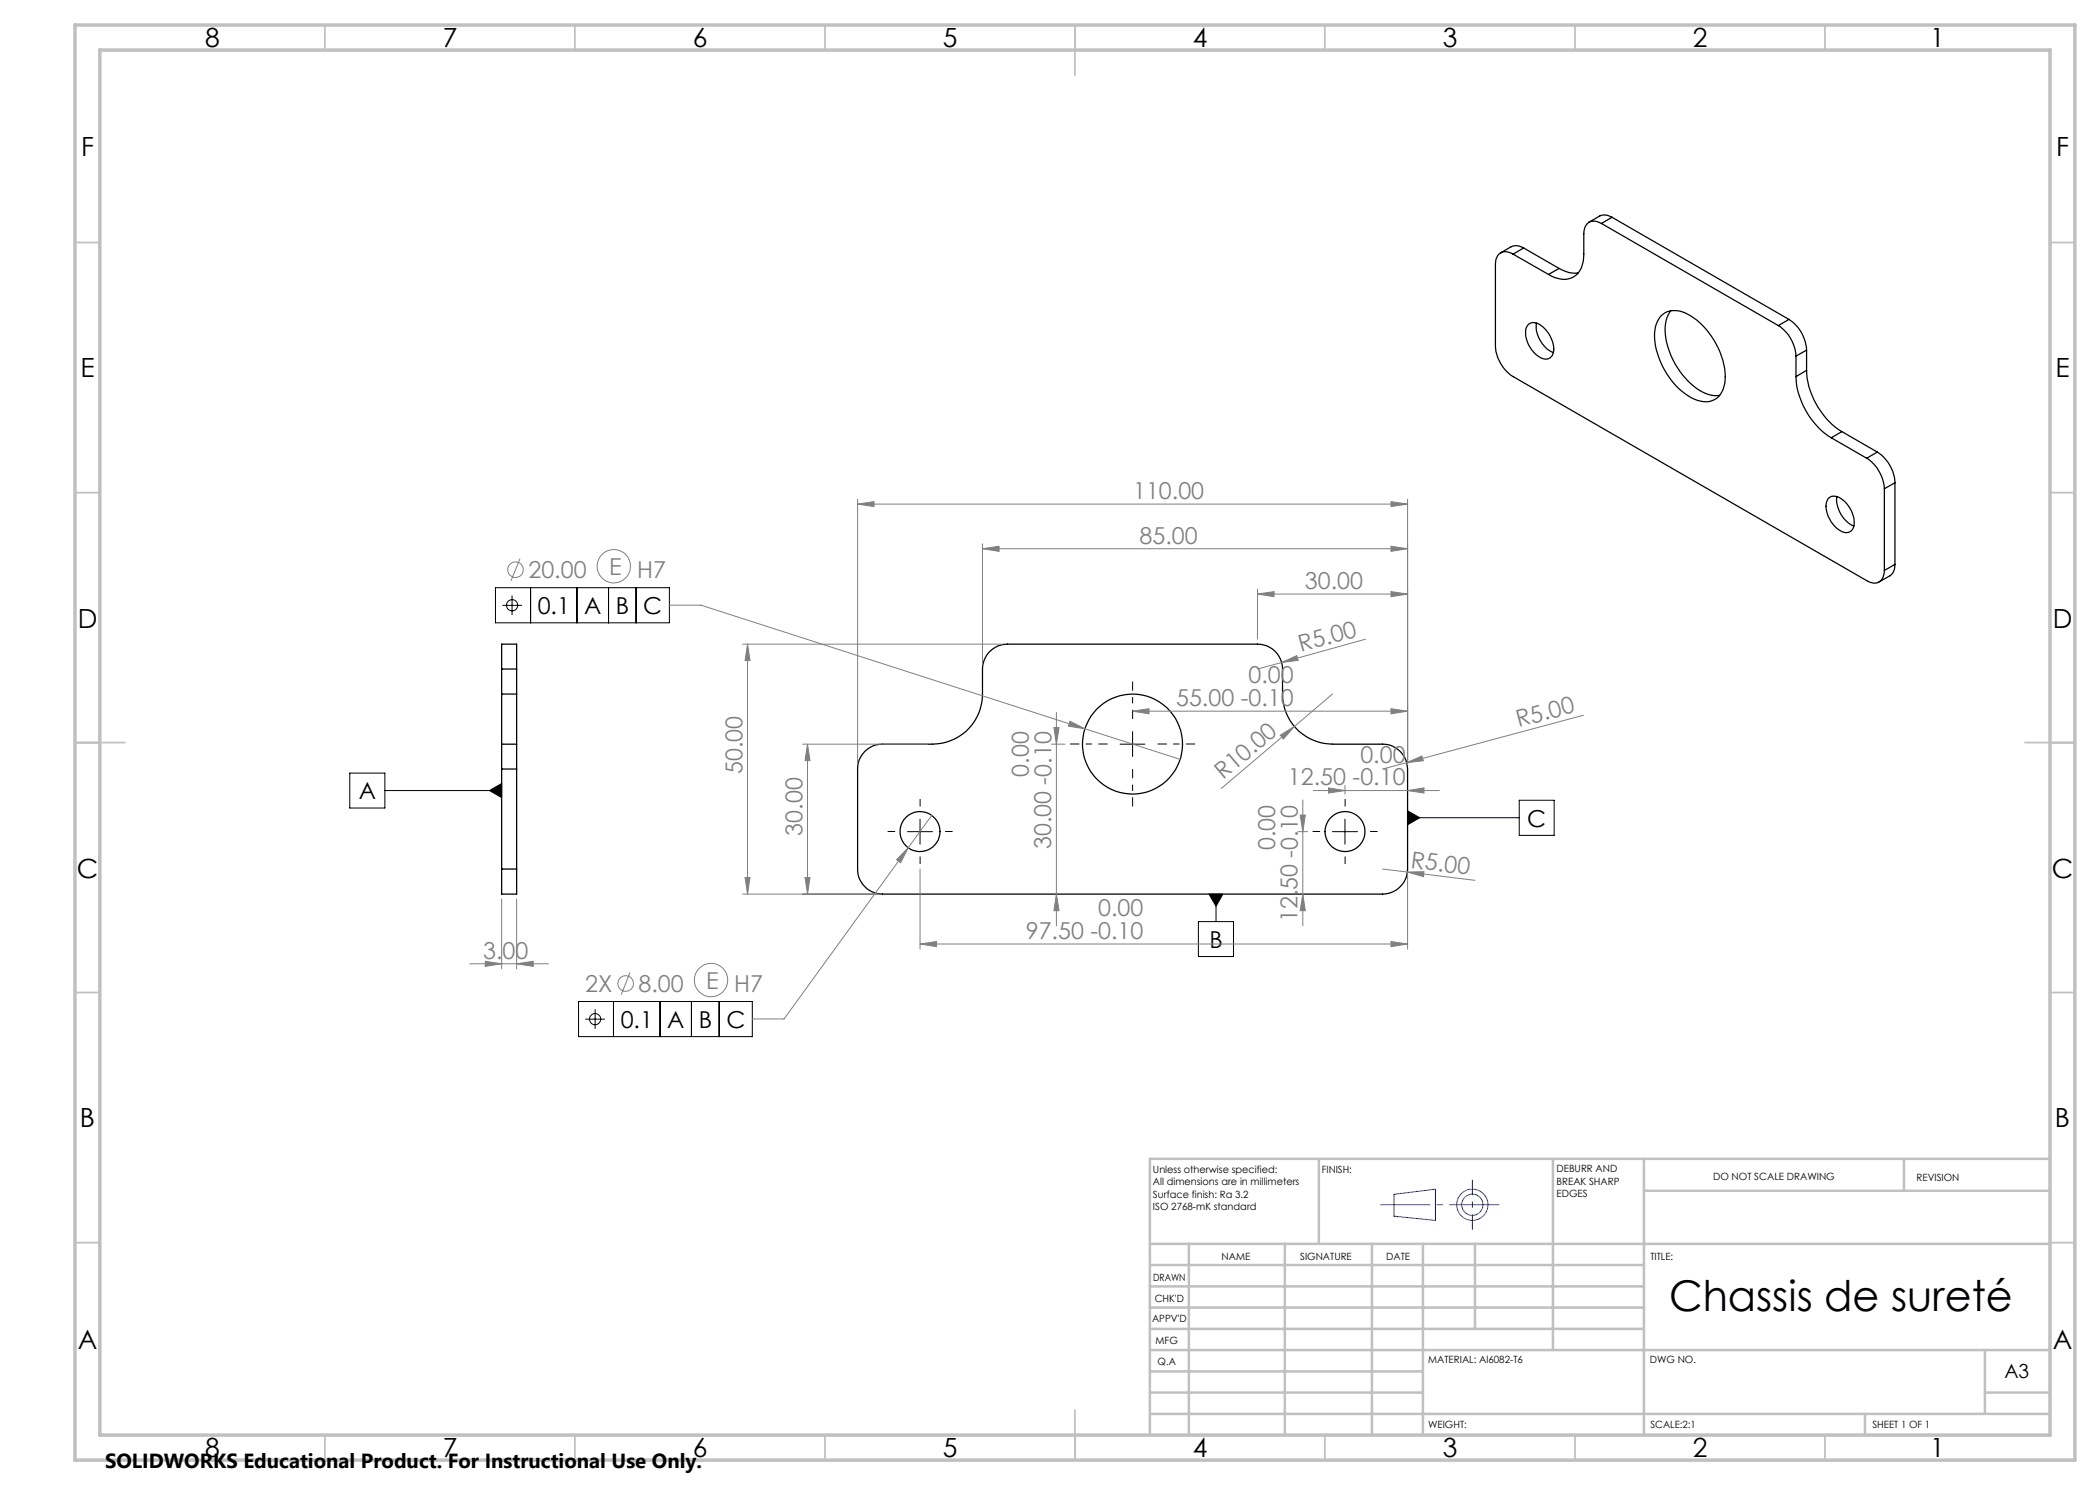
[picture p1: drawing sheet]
<svg xmlns="http://www.w3.org/2000/svg" width="420mm" height="297mm" viewBox="0 0 420 297" stroke-linecap="round" stroke-linejoin="round" font-family="sans-serif">
<g fill="none" stroke="#000" stroke-width=".25">
<path d="M302.6 50.8a2.07 2.07 0 0 0-3.2 .7l-.3 1.4v16.3a7.8 7.8 0 0 0 3.5 6.1l70.7 40.8a2.07 2.07 0 0 0 3.3-.6l.3-1.4M302.6 50.8l7.1 4.1M304.7 49.6l-.4-.2a2.34 2.34 0 0 0-2.1 0l-2.1 1.2M304.7 49.6l-2.1 1.2M304.7 49.6l7.1 4.1M311.8 53.7l.7 .3a5.4 5.4 0 0 0 3.1 .6M311.8 53.7l-2.1 1.2M320.3 44.7a2.1 2.1 0 0 0-2.2-.4 2.1 2.1 0 0 0-1.3 1.9v4.6a4.5 4.5 0 0 1-3.4 5 6.1 6.1 0 0 1-3.7-.9M320.3 44.7l35.4 20.4M322.4 43.5a2.52 2.52 0 0 0-2.5-.3l-2.1 1.2M322.4 43.5l-2.1 1.2M322.4 43.5l35.4 20.4"/>
<path d="M305.7 64.9a2.26 2.26 0 0 1 2.9 .5 5.9 5.9 0 0 1 2 5.3 1.66 1.66 0 0 1-2.8 .7 5.6 5.6 0 0 1-2.5-5.9zM307.3 64.6a5.8 5.8 0 0 0 3.4 5.9M332.1 63.3a4.3 4.3 0 0 1 5.4-.5 15.3 15.3 0 0 1 7.5 13.3 4.2 4.2 0 0 1-3.2 4.2 8 8 0 0 1-6.2-2.7 15.3 15.3 0 0 1-4.6-11.5 5.3 5.3 0 0 1 1.1-2.8zM334.2 62.2a7.6 7.6 0 0 0-.8 6.5 15.5 15.5 0 0 0 7.5 9.9l.6 .2a4.8 4.8 0 0 0 2.4 .3M355.7 65.1a7.9 7.9 0 0 1 3.5 6.1M357.8 63.9a7.8 7.8 0 0 1 3.5 6.1M357.8 63.9l-2.1 1.2M359.2 75.3a15.6 15.6 0 0 0 7.1 12.3M359.2 71.2v4.1M361.3 74.1a15.6 15.6 0 0 0 7.1 12.2M361.3 74.1l-2.1 1.2M361.3 70l-2.1 1.2"/>
<path d="M361.3 70v4.1M365.7 99.7a2.08 2.08 0 0 1 2.8 .3 5.6 5.6 0 0 1 2.2 5.5 1.74 1.74 0 0 1-3 .4 5.7 5.7 0 0 1-2.4-5.5zM366.3 87.6l7 4M367.4 99.3a5.9 5.9 0 0 0 3.4 5.9M368.4 86.3l-2.1 1.3M368.4 86.3l7.1 4.1M373.3 91.6a8 8 0 0 1 3.6 6.2M375.5 90.4a7.8 7.8 0 0 1 3.5 6.2M375.5 90.4l-2.2 1.2M376.9 97.8v16.3M379 96.6l-2.1 1.2M379 96.6v16.3"/>
<path d="M379 112.9v.5a2.43 2.43 0 0 1-1 1.8l-2.2 1.2M379 112.9l-2.1 1.2M100.3 138.8v10M100.3 133.8v-5h3v5M100.3 133.8v5M100.3 138.8h3M100.3 133.8h3M103.3 138.8v10M103.3 133.8v5M100.3 148.8v5M100.3 148.8h3M100.3 153.8h3"/>
<path d="M100.3 153.8v20M103.3 148.8v5M103.3 153.8v20M173 150.3a4.8 4.8 0 0 1 3.5-1.5h10a10 10 0 0 0 10-10v-5a5 5 0 0 1 5-5h50a5 5 0 0 1 5 5v5a10 10 0 0 0 10 10h10a5 5 0 0 1 5 5v20a5.1 5.1 0 0 1-5 5h-100a5 5 0 0 1-5-5v-20a4.8 4.8 0 0 1 1.5-3.5zM100.3 173.8v5h3v-5M100.3 173.8h3"/>
<circle cx="226.5" cy="148.8" r="10"/>
<circle cx="184" cy="166.3" r="4"/>
<circle cx="269" cy="166.3" r="4"/>
</g>
<g fill="none" stroke="#808080" stroke-width=".2">
<path d="M171.5 99.8v53M281.5 99.8v53M104 111.7l-1.8 4.5M171.5 100.8l3.3-.5v1zM171.5 100.8h110M196.5 109.7l3.3-.4v1zM196.5 108.8v24M196.5 109.7h85M251.5 118.8l3.3-.5v1zM251.5 117.8v10M251.5 118.8h30M278.2 118.3l3.3 .5-3.3 .5z"/>
<path d="M278.2 109.3l3.3 .4-3.3 .6zM278.2 100.3l3.3 .5-3.3 .5zM133.8 121h6.4l76.8 24.8M148.5 128.8h52M149.5 128.8l.5 3.3h-1zM149.5 128.8v50M256.3 132.5l3.1-1.4 .2 1zM256.3 132.5l-4.8 1.3M266.5 138.8l-7.6 6.5M273.1 127.8l-16.8 4.7M160.5 148.8h25M161.5 148.8l.5 3.3h-1z"/>
<path d="M161.5 148.8v30M210.3 148.8h2.7M210.8 145.5h1l-.5 3.3zM211.3 142.5v42.7M214 144.2l3 1.6-3.3-.6zM217 145.8l19 6.1M226.5 142.2l3.3-.5v1.1zM226.5 142.2h55M256 147l2.9-1.7-2.2 2.5zM258.9 145.3l-14.6 12.4M260.6 160v25.2M262.6 158.1h25.3"/>
<path d="M265.7 157.6l3.3 .5-3.3 .5zM269 157.1v1.7M278.2 141.7l3.3 .5-3.3 .6zM281.3 152.5l3.1-1.3 .3 .9zM281.3 152.5l-4.8 1.3M281.5 158.1l3.3-.5v1zM316.7 143l-35.4 9.5M100.3 179.8v14M103.3 179.8v14M148.5 178.8h27M149 175.5h1l-.5 3.3zM161 175.5h1l-.5 3.3z"/>
<path d="M181.6 169.5l-1.5 3-.8-.6zM184 173.8v16M186.3 163.1l-29.5 40.7h-6.3M211.3 178.8l.5 3.3h-1zM259.6 166.3h1.9M260 163h1.1l-.5 3.3zM260.6 178.8l.5 3.3h-1.1zM276.5 173.8l5 .6M281.5 174.4l3.3-.1-.1 1zM281.5 174.4l13.5 1.7M281.5 174.8v15M94 192.8h15.7"/>
<path d="M97 192.3l3.3 .5-3.3 .5zM103.3 192.8l3.3-.5v1zM126 194.5l-1.8 4.4M184 188.8l3.3-.5v1zM184 188.8h97.5M278.2 188.3l3.3 .5-3.3 .5z"/>
<circle cx="103.1" cy="113.9" r="1.55"/>
<circle cx="122.8" cy="113.2" r="3.3"/>
<circle cx="125.1" cy="196.7" r="1.56"/>
<circle cx="142.2" cy="196" r="3.3"/>
</g>
<g fill="none" stroke="#000" stroke-width=".2">
<path d="M99.1 117.5h34.8v7.1h-34.8zM102.4 119.1v3.9M106.1 117.5v7.1M115.4 117.5v7.1M121.7 117.5v7.1M127.2 117.5v7.1M100.5 121.1h3.9M70 154.6h7v7h-7zM77 158.1h23.3M97.9 158.1l2.4-1.4v2.8zM224 148.8h5M226.5 146.3v5"/>
<path d="M181.5 166.3h5M184 163.8v5M241.8 178.8h2.8l-1.4 2.5zM243.2 178.8v5.5M266.5 166.3h5M269 163.8v5M281.5 162.2l2.5 1.3-2.5 1.5zM281.5 163.5h22.3M303.8 160.1h7v7h-7zM239.7 184.3h7v7h-7zM115.7 200.3h34.8v7h-34.8zM117.1 203.8h3.9"/>
<path d="M119 201.9v3.9M122.7 200.3v7M132 200.3v7M138.3 200.3v7M143.8 200.3v7"/>
<circle cx="102.4" cy="121.1" r="1.13"/>
<circle cx="119" cy="203.8" r="1.13"/>
</g>
<g fill="none" stroke="#00f" stroke-width=".2">
<path d="M278.8 238.9l8.3-1.1v6.3l-8.3-.9z"/>
<circle cx="294.5" cy="240.9" r="2.13"/>
<circle cx="294.5" cy="240.9" r="3.1"/>
</g>
<path d="M179 166.3h-1.5M184 161.3v-1.5M184 171.3v1.5M189 166.3h1.5M264 166.3h-1.5M269 161.3v-1.5M269 171.3v1.5M274 166.3h1.5" fill="none" stroke="#000" stroke-width=".2" stroke-dasharray="15.2 1.3 1.3 1.3" stroke-linecap="butt"/>
<path d="M221.5 148.8h-7.5M226.5 143.8v-7.5M226.5 153.8v7.5M231.5 148.8h7.5" fill="none" stroke="#000" stroke-width=".2" stroke-dasharray="15.2 1.3 1.3 1.3" stroke-dashoffset="13.4" stroke-linecap="butt"/>
<path d="M294.5 235.9v10" fill="none" stroke="#00f" stroke-width=".2" stroke-dasharray="15.2 1.3 1.3 1.3" stroke-dashoffset="12.1" stroke-linecap="butt"/>
<path d="M299.8 240.9h-23.7" fill="none" stroke="#00f" stroke-width=".2" stroke-dasharray="15.2 1.3 1.3 1.3" stroke-dashoffset="5.3" stroke-linecap="butt"/>
<g fill="none" stroke="#c0c0c0" stroke-width=".35">
<path d="M65 5v5M115 5v5M165 5v5M215 5v10M265 5v5M315 5v5M365 5v5M15 48.5h5M410 48.5h5M15 98.5h5M410 98.5h5M15 148.5h10"/>
<path d="M405 148.5h10M15 198.5h5M410 198.5h5M15 248.5h5M410 248.5h5M65 287v5M115 287v5M165 287v5M215 282v10M265 287v5M315 287v5M365 287v5"/>
</g>
<g fill="none" stroke="#c0c0c0" stroke-width=".5">
<path d="M263.8 231.8v17M310.6 231.8v38.2M328.8 231.8v55.2M328.8 238.2h81.2M380.8 231.8v6.4M410 231.8h-180v55.2M230 248.8h180M230 257.3h98.8M230 253h98.8M237.8 248.8v38.2M257 248.8v38.2M274.4 248.8v38.2"/>
<path d="M284.6 248.8v38.2M295 248.8v17M230 265.8h98.8M230 261.5h98.8M230 278.5h54.6M230 274.3h54.6M230 270h180M397 278.5h13M397 270v12.8M230 282.8h180M373 282.8v4.2"/>
</g>
<path d="M15 5h400v287h-400zM20 10h390v277h-390z" fill="none" stroke="#c0c0c0" stroke-width=".7"/>
<path d="M241.8 178.8l1.4 2.5 1.4-2.5zM281.5 162.2l2.5 1.3-2.5 1.5zM97.9 158.1l2.4 1.4v-2.8z" fill="#000"/>
<g fill="#808080">
<path d="M281.3 152.5l3.1-1.3 .3 .9z"/>
<path d="M256.3 132.5l3.1-1.4 .2 1z"/>
<path d="M256 147l2.9-1.7-2.2 2.5z"/>
<path d="M281.5 174.4l3.3-.1-.1 1z"/>
<path d="M278.2 118.3l3.3 .5-3.3 .5zM251.5 118.8l3.3-.5v1zM278.2 141.7l3.3 .5-3.3 .6zM226.5 142.2l3.3-.5v1.1zM103.3 192.8l3.3-.5v1zM97 192.3l3.3 .5-3.3 .5z"/>
<path d="M181.6 169.5l-2.3 2.4 .8 .6zM214 144.2l-.3 1 3.3 .6z"/>
<path d="M171.5 100.8l3.3-.5v1zM278.2 100.3l3.3 .5-3.3 .5z"/>
<path d="M278.2 109.3l3.3 .4-3.3 .6zM196.5 109.7l3.3-.4v1zM281.5 158.1l3.3-.5v1zM265.7 157.6l3.3 .5-3.3 .5zM278.2 188.3l3.3 .5-3.3 .5zM184 188.8l3.3-.5v1z"/>
<path d="M149 175.5h1l-.5 3.3zM149.5 128.8l.5 3.3h-1zM161 175.5h1l-.5 3.3zM161.5 148.8l.5 3.3h-1zM260.6 178.8l.5 3.3h-1.1zM260 163h1.1l-.5 3.3zM211.3 178.8l.5 3.3h-1zM210.8 145.5h1l-.5 3.3z"/>
</g>
<text font-size="8.5" x="333.8" y="262.2">Chassis de sureté</text>
<g font-size="5.3">
<text x="41" y="9.5">8</text>
<text x="88.5" y="9.5">7</text>
<text x="138.5" y="9.5">6</text>
<text x="188.5" y="9.5">5</text>
<text x="238.5" y="9.5">4</text>
<text x="288.5" y="9.5">3</text>
<text x="338.5" y="9.5">2</text>
<text x="386" y="9.5">1</text>
<text x="16.2" y="31.2">F</text>
<text x="411.2" y="31.2">F</text>
<text x="16.1" y="75.5">E</text>
<text x="411.1" y="75.5">E</text>
<text x="15.5" y="125.5">D</text>
<text x="410.5" y="125.5">D</text>
<text x="15.4" y="175.5">C</text>
<text x="410.4" y="175.5">C</text>
<text x="16" y="225.5">B</text>
<text x="411" y="225.5">B</text>
<text x="15.5" y="269.7">A</text>
<text x="410.5" y="269.7">A</text>
<text x="41" y="291.5">8</text>
<text x="88.5" y="291.5">7</text>
<text x="138.5" y="291.5">6</text>
<text x="188.5" y="291.5">5</text>
<text x="238.5" y="291.5">4</text>
<text x="288.5" y="291.5">3</text>
<text x="338.5" y="291.5">2</text>
<text x="386" y="291.5">1</text>
</g>
<g font-size="4.7" fill="#808080">
<text x="226.6" y="99.8">110.00</text>
<text x="227.9" y="108.7">85.00</text>
<text x="105.7" y="115.6">20.00</text>
<text x="121.8" y="115">E H7</text>
<text x="261" y="117.8">30.00</text>
<text x="260.2" y="130.4" transform="rotate(-15 260.2 130.4)">R5.00</text>
<text x="249.7" y="136.7">0.00</text>
<text x="235.2" y="141.2">55.00 -0.10</text>
<text x="303.7" y="145.5" transform="rotate(-15 303.7 145.5)">R5.00</text>
<text x="148.5" y="154.8" transform="rotate(-90 148.5 154.8)">50.00</text>
<text x="205.8" y="155.4" transform="rotate(-90 205.8 155.4)">0.00</text>
<text x="272.1" y="152.5">0.00</text>
<text x="244.6" y="156.1" transform="rotate(-40 244.6 156.1)">R10.00</text>
<text x="257.6" y="157">12.50 -0.10</text>
<text x="160.5" y="167.1" transform="rotate(-90 160.5 167.1)">30.00</text>
<text x="210.2" y="169.8" transform="rotate(-90 210.2 169.8)">30.00 -0.10</text>
<text x="255" y="170" transform="rotate(-90 255 170)">0.00</text>
<text x="282" y="173.5" transform="rotate(7 282 173.5)">R5.00</text>
<text x="219.6" y="183.3">0.00</text>
<text x="259.5" y="184.5" transform="rotate(-90 259.5 184.5)">12.50 -0.10</text>
<text x="96.6" y="191.7">3.00</text>
<text x="205.2" y="187.7">97.50 -0.10</text>
<text x="141.3" y="197.8">E H7</text>
<text x="117" y="198.4">2X</text>
<text x="127.7" y="198.4">8.00</text>
</g>
<g font-size="4.7">
<text x="107.5" y="122.8">0.1</text>
<text x="116.8" y="122.8">A</text>
<text x="123.1" y="122.8">B</text>
<text x="128.7" y="122.8">C</text>
<text x="71.8" y="159.9">A</text>
<text x="305.5" y="165.3">C</text>
<text x="241.9" y="189.6">B</text>
<text x="124.1" y="205.6">0.1</text>
<text x="133.5" y="205.6">A</text>
<text x="139.7" y="205.6">B</text>
<text x="145.3" y="205.6">C</text>
</g>
<text font-size="4.1" x="21" y="293.7">SOLIDWORKS Educational Product. For Instructional Use Only.</text>
<text font-size="3.9" x="400.9" y="275.5">A3</text>
<g font-size="2">
<text x="230.6" y="234.6">Unless otherwise specified:</text>
<text x="230.6" y="237.1">All dimensions are in millimeters</text>
<text x="230.6" y="239.6">Surface finish: Ra 3.2</text>
<text x="264.4" y="234.6">FINISH:</text>
<text x="311.3" y="234.5">DEBURR AND</text>
<text x="311.3" y="237">BREAK SHARP</text>
<text x="311.3" y="239.5">EDGES</text>
<text x="342.6" y="236">DO NOT SCALE DRAWING</text>
<text x="383.3" y="236.2">REVISION</text>
<text x="230.6" y="242.1">ISO 2768-mK standard</text>
<text x="244.3" y="252">NAME</text>
<text x="260" y="251.9">SIGNATURE</text>
<text x="277.2" y="251.9">DATE</text>
<text x="330.1" y="251.9">TITLE:</text>
<text x="230.6" y="256.1">DRAWN</text>
<text x="230.9" y="260.3">CHK'D</text>
<text x="230.4" y="264.4">APPV'D</text>
<text x="231.1" y="268.8">MFG</text>
<text x="231.5" y="273">Q.A</text>
<text x="285.6" y="272.5">MATERIAL: Al6082-T6</text>
<text x="330" y="272.5">DWG NO.</text>
<text x="285.6" y="285.5">WEIGHT:</text>
<text x="330.1" y="285.6">SCALE:2:1</text>
<text x="374.5" y="285.6">SHEET 1 OF 1</text>
</g>
</svg>
